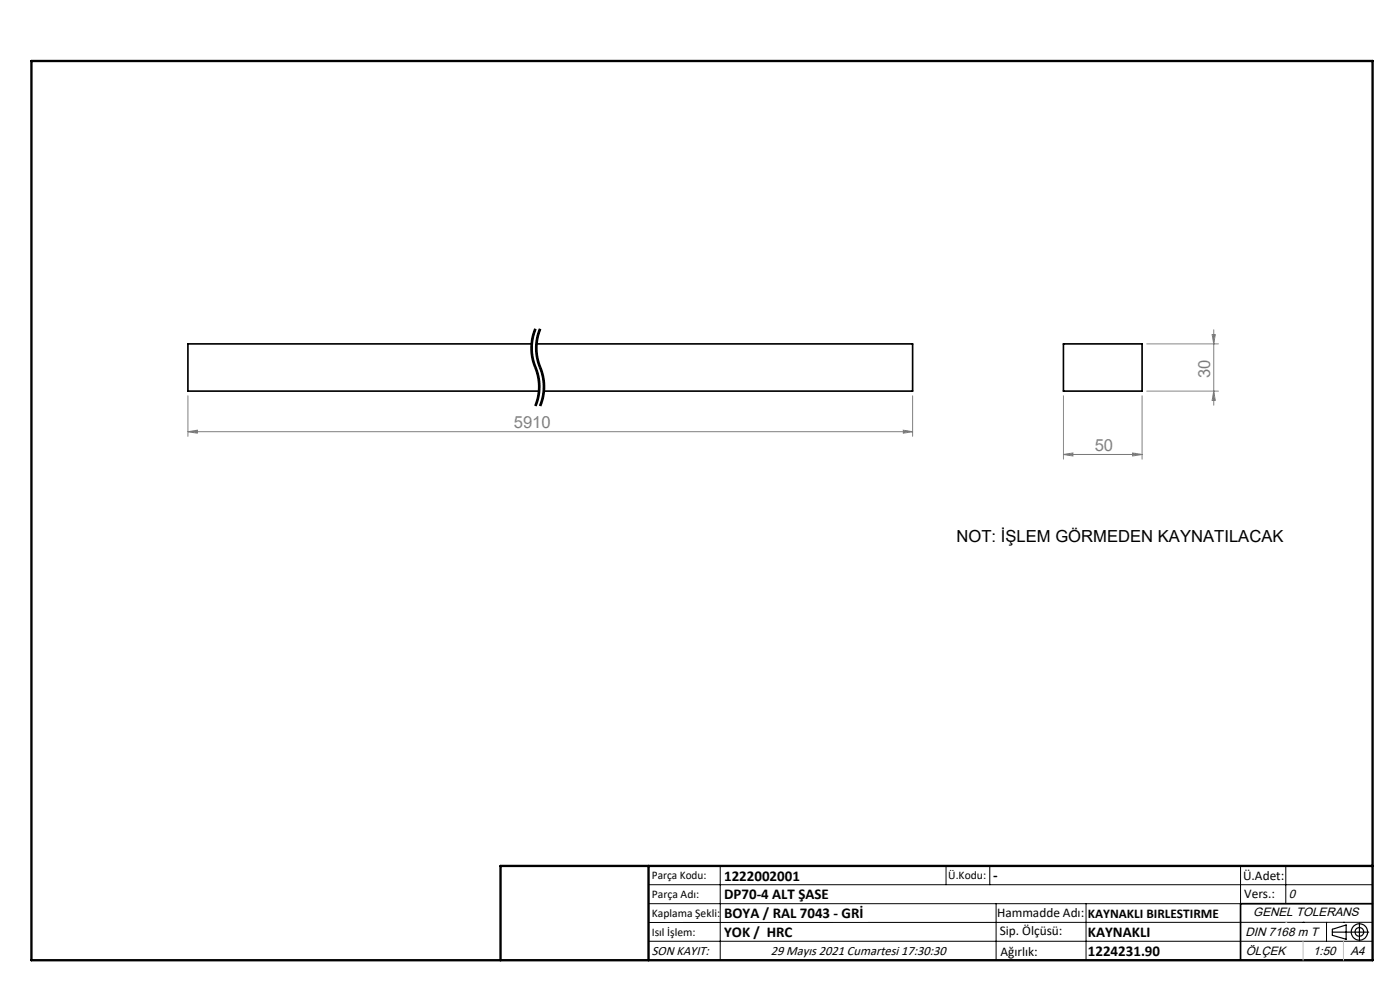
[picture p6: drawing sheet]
<svg xmlns="http://www.w3.org/2000/svg" width="297mm" height="210mm" viewBox="0 0 297 210" stroke-linecap="round" stroke-linejoin="round" font-family="sans-serif">
<path d="M113.6 69.8a10.6 10.6 0 0 0 0 8.1M113.6 77.9a10.6 10.6 0 0 1 0 8.2M114.6 69.8a10.6 10.6 0 0 0 0 8.1M114.6 77.9a10.6 10.6 0 0 1 0 8.2" fill="none" stroke="#000" stroke-width=".21" stroke-dasharray="6.3 1.3 1.3 1.3" stroke-dashoffset="4.1" stroke-linecap="butt"/>
<g fill="none" stroke="#000" stroke-width=".21">
<path d="M112.6 73.9l.4 2.8M112.6 73.4v.4M112.9 73.8l.2 1.9 .6 2M113 76.7l.2 .9M113.2 77.6l.8 2.2 .2 1.8M113.4 69.7a10.8 10.8 0 0 0-.8 3.7M113.6 69.8a11.2 11.2 0 0 0 .3 9 10.6 10.6 0 0 1-.3 7.3M113.6 73.9v.9M113.6 73.4v.4M113.6 72.9v.5M113.6 74.8l.4 1.9M113.7 77.7l.1 .2z"/>
<path d="M113.8 69.8a10.4 10.4 0 0 0-.9 4.1M113.8 77.9l.1 .4M113.9 78.3l.3 .9M113.9 73.8l.2 1.9 .5 1.7M114 76.7l.2 .9M114.2 79.2l.3 1.9 .1 1.4M114.2 77.6a10.8 10.8 0 0 1 .9 5.8M114.4 69.7l-.6 1.8-.2 1.4M114.6 77.4l.3 .9M114.6 69.8a11.2 11.2 0 0 0 .3 9 10.6 10.6 0 0 1-.3 7.3M114.6 70.3a10.5 10.5 0 0 0-.7 3.6M114.8 69.8l-.2 .5"/>
<path d="M114.9 78.3l.3 .9M115.2 79.2l.3 1.9 .1 1.4M114 84.3l-.6 1.7M114.1 83.4l-.1 .9M114.2 81.6v.9M114.2 82.5l-.1 .9M114.5 83l-.3 1.8-.4 1.4M114.6 82.5l-.1 .5M115 84.3l-.6 1.7M115.1 83.4l-.1 .9M115.5 83l-.3 1.8-.4 1.4M115.6 82.5l-.1 .5"/>
<path d="M137.6 187.7h153.6M137.6 191.7h153.6M137.6 199.7h153.6M152.8 183.7v20M200.7 183.7v4M210 183.7v4M211.3 191.7v12M230.4 191.7v12M263.2 183.7v20M272.8 183.7v8M276.4 195.6h.1M281.4 195.6v4.1"/>
<path d="M285 195.6h.1M291.2 195.6l-153.6 .1"/>
</g>
<g fill="none" stroke="#000" stroke-width=".25">
<path d="M282.6 197.7h7.8M282.6 197.1l3-.9v3l-3-.8zM288.4 195.8v3.8M106.2 203.7h185"/>
<circle cx="288.4" cy="197.7" r="1.74"/>
<circle cx="288.4" cy="197.7" r=".93"/>
</g>
<g fill="none" stroke="#808080" stroke-width=".21">
<path d="M243.3 72.9h15.2M257.1 71h.7l-.3 1.9zM257.5 69.9v16.1M39.9 91.6l2-.3v.6zM39.9 84v8.6M39.9 91.6h153.7M191.6 91.3l2 .3-2 .3zM193.6 84v8.6M225.6 96.4l2-.3v.6zM225.6 84v13.4M225.6 96.4h16.7M240.3 96.1l2 .3-2 .3z"/>
<path d="M242.3 84v13.4M243.3 83h15.2M257.5 83l.3 1.9h-.7z"/>
</g>
<path d="M291.2 191.7h-28v12" fill="none" stroke="#000" stroke-width=".35"/>
<path d="M6.7 12.9h284.5v190.8h-284.5zM137.6 183.7v20M291.2 183.7h-185v20" fill="none" stroke="#000" stroke-width=".5"/>
<path d="M276.4 199.7v4M285 199.7v4" fill="none" stroke="#c0c0c0" stroke-width=".21"/>
<path d="M272.8 195.6h.1" fill="none" stroke="#c0c0c0" stroke-width=".25"/>
<g fill="#808080">
<path d="M191.6 91.3l2 .3-2 .3zM39.9 91.6l2-.3v.6z"/>
<path d="M225.6 96.4l2-.3v.6zM240.3 96.1l2 .3-2 .3z"/>
<path d="M257.5 83l.3 1.9h-.7zM257.1 71h.7l-.3 1.9z"/>
</g>
<path d="M112.8 72.9h-72.9v10.1h74.4M113.8 72.9h79.8v10.1h-78.2M225.6 72.9h16.7v10.1h-16.7z" fill="none" stroke="#000" stroke-width=".35"/>
<g font-size="3.5" fill="#808080">
<text x="256.7" y="80.2" transform="rotate(-90 256.7 80.2)">30</text>
<text x="109" y="90.8">5910</text>
<text x="232.2" y="95.6">50</text>
</g>
<text font-size="3.5" x="202.9" y="114.9">NOT: İŞLEM GÖRMEDEN KAYNATILACAK</text>
<g font-size="3.2">
<text x="153.6" y="186.8">1222002001</text>
<text x="153.6" y="190.8">DP70-4 ALT ŞASE</text>
<text x="210.7" y="186.6">-</text>
<text x="153.6" y="194.8">BOYA / RAL 7043 - GRİ</text>
<text x="153.6" y="198.8">YOK / HRC</text>
<text x="230.8" y="198.7">KAYNAKLI</text>
<text x="230.8" y="202.8">1224231.90</text>
</g>
<g font-size="2.8">
<text x="263.7" y="186.7">Ü.Adet:</text>
<text x="263.9" y="190.5">Vers.:</text>
<text x="211.5" y="194.5">Hammadde Adı:</text>
<text x="230.8" y="194.7">KAYNAKLI BIRLESTIRME</text>
<text x="138.3" y="202.6">SON KAYIT:</text>
<text x="163.5" y="202.6">29 Mayıs 2021 Cumartesi 17:30:30</text>
<text x="212.1" y="198.4">Sip. Ölçüsü:</text>
<text x="212.2" y="202.7">Ağırlık:</text>
</g>
<g font-size="2.6">
<text x="273.4" y="190.4">0</text>
<text x="265.9" y="194.4">GENEL TOLERANS</text>
<text x="264.2" y="198.5">DIN 7168 m T</text>
<text x="264.3" y="202.6">ÖLÇEK</text>
<text x="278.5" y="202.6">1:50</text>
<text x="286.5" y="202.6">A4</text>
</g>
<g font-size="2.5">
<text x="138.3" y="186.4">Parça Kodu:</text>
<text x="138.3" y="190.5">Parça Adı:</text>
<text x="201.2" y="186.5">Ü.Kodu:</text>
<text x="138.3" y="194.5">Kaplama Şekli:</text>
<text x="138.3" y="198.6">Isıl İşlem:</text>
</g>
</svg>
